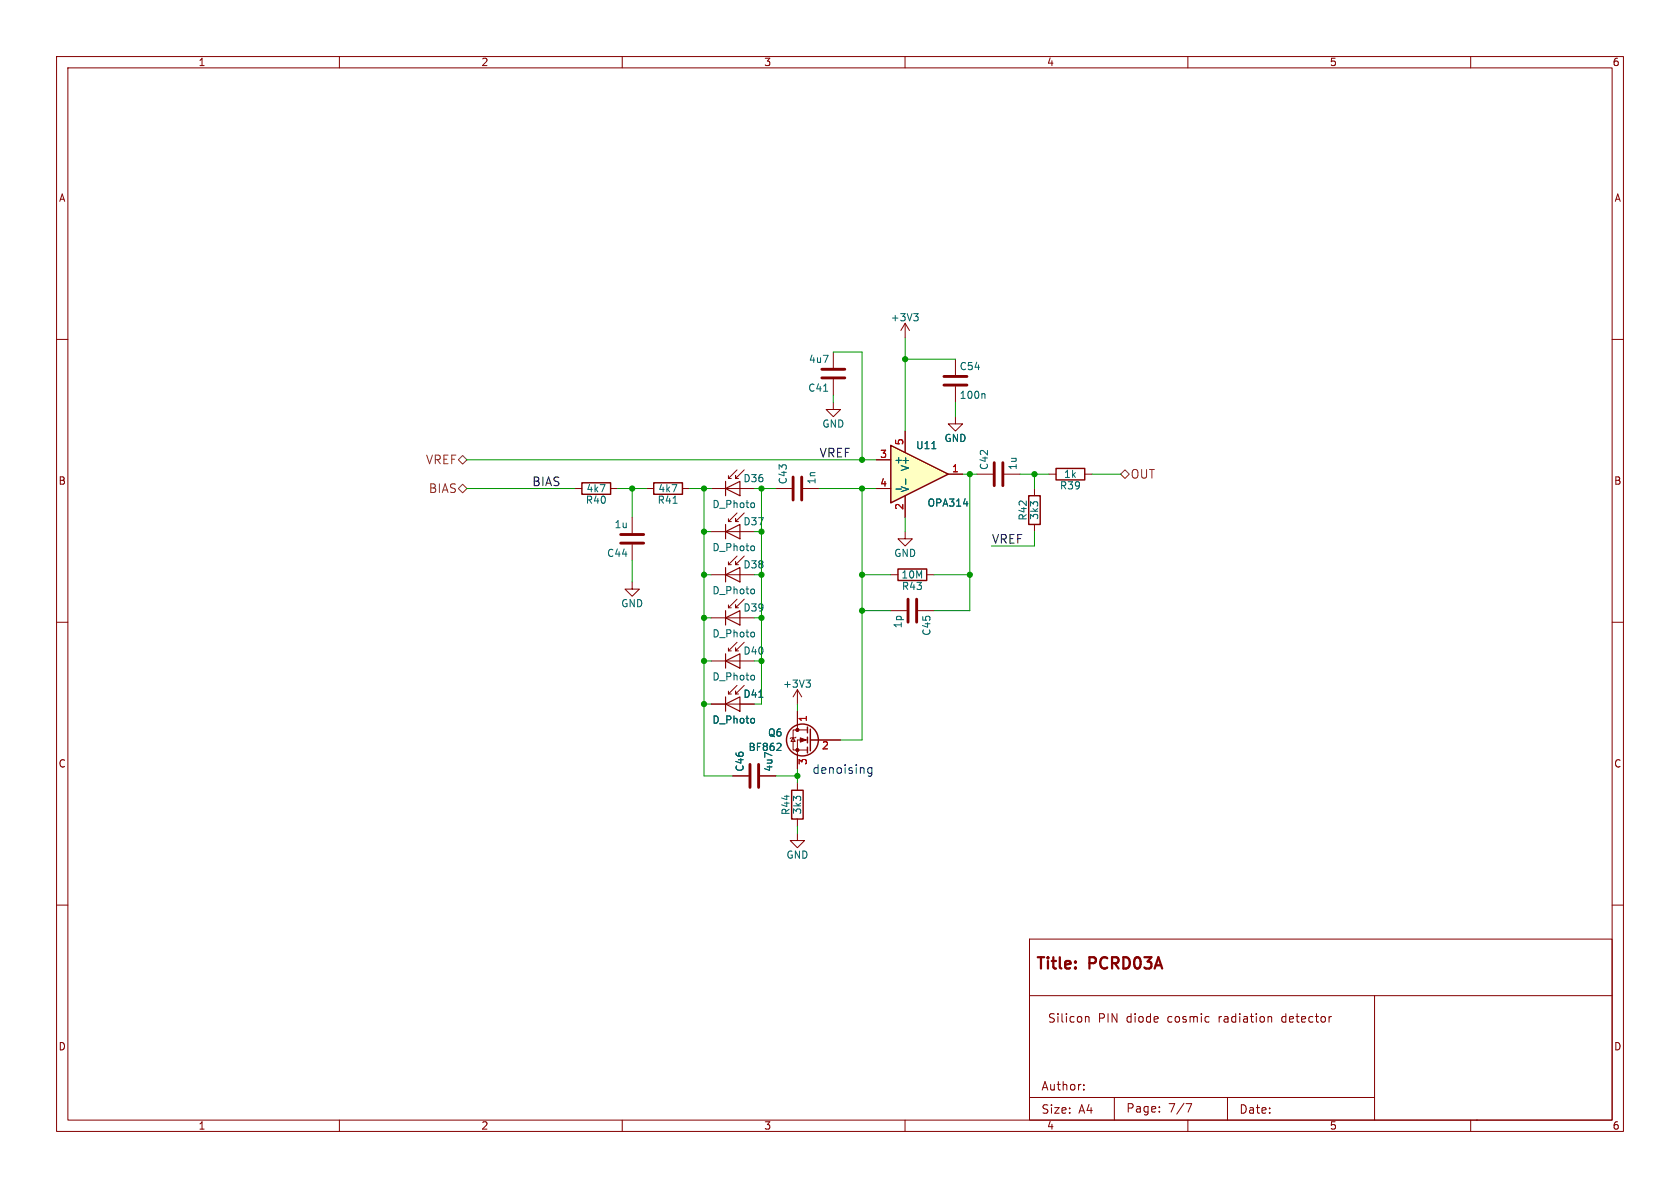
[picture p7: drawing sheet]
<svg xmlns="http://www.w3.org/2000/svg" width="297mm" height="210mm" viewBox="0 0 297 210" stroke-linecap="round" stroke-linejoin="round" font-family="sans-serif">
<g fill="none" stroke="#840000" stroke-width=".18">
<path d="M10 10h277v190h-277zM12 12h273v186h-273zM60 10v2M110 10v2M160 10v2M210 10v2M260 10v2M10 60h2M160 57.2l-.7 1.2M160 57.2v2.5M160 57.2l.8 1.2M285 60h2"/>
<path d="M168.9 73.7v1.2h1.3l-1.3 1.3-1.3-1.3h1.3M168.9 63.5v2.8M168.9 68.3v2.8M101.6 86.4h1.3M107.9 86.4h1.3M111.8 91.4v2.8M111.8 96.3v2.8M125.7 86.4h7.6M128.8 84.6h.5M130.3 83.1l-1.5 1.5v-.5M131.6 83.1l-1.6 1.5v-.5v.5h.6M137.2 86.4h2.8"/>
<path d="M142 86.4h2.8M10 110h2M111.8 102.9v1.2h1.2l-1.2 1.3-1.3-1.3h1.3M157.5 108h2.8M157.5 101.6h1.2M162.3 108h2.8M163.8 101.6h1.3M285 110h2M10 160h2M285 160h2M182 166h103v32h-103zM182 176h103"/>
<path d="M192 179.8h.5v.9M224.4 179.7l.3 .1 .1 .1v.8M243 176v22M60 198v2M110 198v2M160 198v2M182 194h61M191.6 192.6v.1M191.6 191.8v.1M197 194v4M205 196.5v.1M205 195.7v.1"/>
<path d="M209.7 195.1h1l-.7 1.5M210 198v2M217 194v4M260 198v2M261 198h.1"/>
</g>
<path d="M128.3 86.4l2.5-1.3v2.5zM128.3 85.1v2.5" fill="none" stroke="#840000" stroke-width=".2"/>
<path d="M161.5 55.4h.8l-.4 .5M162.1 55.9l.2 .3v.3l-.2 .2M173.9 69.6l.2 .2v.6M133.3 88.9l.1 .2-.1 .6" fill="none" stroke="#006464" stroke-width=".18"/>
<path d="M166.9 68.1h4M166.9 66.5h4M109.7 94.5h4.1M109.7 96h4.1M140.2 84.3v4.1M141.7 84.3v4.1M160.5 105.9v4.1M162.1 105.9v4.1" fill="none" stroke="#840000" stroke-width=".51"/>
<path d="M102.9 85.3h5v2.1h-5zM158.7 100.6h5.1v2h-5.1z" fill="none" stroke="#840000" stroke-width=".25"/>
<path d="M157.5 78.7l10.1 5.1-10.1 5.1z" fill="#ffffc2"/>
<g fill="none" stroke="#840000" stroke-width=".25">
<path d="M157.5 78.7l10.1 5.1-10.1 5.1zM115.6 85.3h5v2.1h-5zM181.9 87.6h2v5.1h-2zM186.7 82.8h5.1v2h-5.1zM140 139.7h2v5.1h-2zM142.7 128.5v1M142.7 130.3v1M142.7 132.1v1M143.3 128.9v3.8"/>
<circle cx="141.9" cy="130.8" r="2.82"/>
</g>
<g fill="none" stroke="#840000" stroke-width=".18">
<path d="M147.3 71.1v1.3h1.3l-1.3 1.3-1.3-1.3h1.3M147.3 62.2v2.8M147.3 67.1v2.8M160 76.2v3.8M114.3 86.4h1.3M120.6 86.4h1.3M125.7 94h7.6M128.8 99.8h.5M128.8 92.2h.5M130.3 98.3l-1.5 1.5v-.5M130.3 90.7l-1.5 1.5v-.5M131.6 98.3l-1.6 1.5v-.5v.5h.6"/>
<path d="M131.6 90.7l-1.6 1.5v-.5v.5h.6M154.9 81.3h2.6M154.9 86.4h2.6M160 94v1.3h1.3l-1.3 1.2-1.3-1.2h1.3M160 87.6v3.8M167.6 83.8h2.6M172.7 83.8h2.8M177.5 83.8h2.8M182.9 86.4v1.2M182.9 92.7v1.3M185.4 83.8h1.3M191.8 83.8h1.2"/>
<path d="M125.7 109.2h7.6M125.7 116.8h7.6M125.7 101.6h7.6M128.8 107.4h.5M128.8 115.1h.5M130.3 105.9l-1.5 1.5v-.5M130.3 113.5l-1.5 1.6v-.5M131.6 105.9l-1.6 1.5v-.5v.5h.6M131.6 113.5l-1.6 1.6v-.5v.5h.6M125.7 124.5h7.6M128.8 122.7h.5M129.5 137.2h2.8"/>
<path d="M130.3 121.2l-1.5 1.5v-.5M131.6 121.2l-1.6 1.5v-.5v.5h.6M134.4 137.2h2.8M140.2 130.4l.4 .7h-.8zM140.7 130.3l-.1 .1h-.8l-.1 .2M141 129h-.8v3.6h2.5M141 121.9l-.8 1.3M141 121.9v2.6M141 125.7v3.3M141 138.4v1.3M141 121.9l.7 1.3M141 129h1.7"/>
<path d="M142.7 130.8h-1.7v5.1M143.3 130.8h5.3M141 147.3v1.3h1.2l-1.2 1.3-1.3-1.3h1.3M141 144.8v1.3"/>
</g>
<g fill="none" stroke="#006464" stroke-width=".18">
<path d="M145.6 69.2h.7M164.7 79.3h.8M119 89h.7M133.3 96.6l.1 .1-.1 .6M158.4 86.5h1M160.1 84.7v.9M133.3 111.8l.1 .2-.1 .5M133.3 104.2l.1 .2-.1 .5M133.3 119.4l.1 .2-.1 .6M133.3 127l.1 .2-.1 .6M134.2 123.3h.7M138 131.5l.1 .1-.1 .3-.7 .8h.8"/>
<path d="M142.5 120.2h.8l-.5 .5M143 120.7l.3 .2v.3l-.3 .3"/>
</g>
<path d="M128.3 94l2.5-1.3v2.6zM128.3 92.7v2.6M128.3 109.2l2.5-1.2v2.5zM128.3 116.8l2.5-1.2v2.5zM128.3 101.6l2.5-1.3v2.6zM128.3 100.3v2.6M128.3 108v2.5M128.3 115.6v2.5M128.3 124.5l2.5-1.3v2.5zM128.3 123.2v2.5" fill="none" stroke="#840000" stroke-width=".2"/>
<g fill="#840000" stroke="#840000" stroke-width=".18">
<path d="M141.5 130.4l1 .4-1 .4z"/>
<circle cx="141" cy="132.6" r=".28"/>
<circle cx="141" cy="129" r=".28"/>
</g>
<path d="M145.3 65.3h4.1M145.3 66.8h4.1M175.8 81.8v4.1M177.3 81.8v4.1M132.6 135.1v4.1M134.1 135.1v4.1" fill="none" stroke="#840000" stroke-width=".51"/>
<path d="M81 86.4l.8-.8 .7 .8-.7 .7zM81 81.3l.8-.8 .7 .8-.7 .7zM198.1 83.8l.8-.7 .7 .7-.7 .8z" fill="none" stroke="#725600" stroke-width=".18"/>
<path d="M154.1 135.7v1.2l-.3 .3h-.3M154.1 135.8l-.4-.1-.3 .3v.4l.2 .2h.5" fill="none" stroke="#0000c2" stroke-width=".18"/>
<g fill="none" stroke="#009600" stroke-width=".18">
<path d="M160 59.7v16.5M147.3 62.2h5.1v19.1M147.3 69.9v1.2M160 63.5h8.9M168.9 71.1v2.6M82.5 86.4h19.1M82.5 81.3h72.4M109.2 86.4h5.1M111.8 86.4v5M111.8 99.1v3.8M121.9 86.4h3.8M124.5 86.4v50.8h5"/>
<path d="M124.5 94h1.2M133.3 86.4h3.9M133.3 94h1.3M134.6 86.4v38.1h-1.3M144.8 86.4h10.1M152.4 86.4v44.4h-3.8M160 91.4v2.6M170.2 83.8h2.5M171.4 83.8v24.2h-6.3M180.3 83.8h5.1M182.9 83.8v2.6M182.9 94v2.5h-7.6"/>
<path d="M193 83.8h5.1M124.5 109.2h1.2M124.5 101.6h1.2M124.5 116.8h1.2M133.3 109.2h1.3M133.3 101.6h1.3M133.3 116.8h1.3M152.4 101.6h5.1M152.4 108h5.1M165.1 101.6h6.3M124.5 124.5h1.2M137.2 137.2h3.8"/>
<path d="M141 124.5v1.2M141 135.9v2.5M141 146.1v1.2"/>
</g>
<g fill="#009600" stroke="#009600" stroke-width=".18">
<circle cx="152.4" cy="86.4" r=".46"/>
<circle cx="134.6" cy="101.6" r=".46"/>
<circle cx="134.6" cy="94" r=".46"/>
<circle cx="134.6" cy="86.4" r=".46"/>
<circle cx="124.5" cy="94" r=".46"/>
<circle cx="124.5" cy="101.6" r=".46"/>
<circle cx="152.4" cy="101.6" r=".46"/>
<circle cx="152.4" cy="108" r=".46"/>
<circle cx="152.4" cy="81.3" r=".46"/>
<circle cx="111.8" cy="86.4" r=".46"/>
<circle cx="124.5" cy="86.4" r=".46"/>
<circle cx="134.6" cy="109.2" r=".46"/>
<circle cx="141" cy="137.2" r=".46"/>
<circle cx="124.5" cy="116.8" r=".46"/>
<circle cx="124.5" cy="124.5" r=".46"/>
<circle cx="134.6" cy="116.8" r=".46"/>
<circle cx="124.5" cy="109.2" r=".46"/>
<circle cx="160" cy="63.5" r=".46"/>
<circle cx="171.4" cy="101.6" r=".46"/>
<circle cx="182.9" cy="83.8" r=".46"/>
<circle cx="171.4" cy="83.8" r=".46"/>
</g>
<g font-size="2.8" fill="#840000">
<text x="183" y="171.9">Title:</text>
<text x="192.7" y="171.9">PCRD03A</text>
</g>
<g font-size="2.1" fill="#725600">
<text x="75.2" y="82.3">VREF</text>
<text x="75.7" y="87.4">BIAS</text>
<text x="199.8" y="84.8">OUT</text>
</g>
<g font-size="2.1" fill="#0f0f0f">
<text x="144.8" y="81">VREF</text>
<text x="94" y="86">BIAS</text>
<text x="175.3" y="96.2">VREF</text>
</g>
<text font-size="2.1" fill="#0000c2" x="143.5" y="136.9">denoising</text>
<g font-size="2.1" fill="#840000">
<text x="185.3" y="181">Silicon</text>
<text x="194.2" y="181">PIN</text>
<text x="199.3" y="181">diode</text>
<text x="206.7" y="181">cosmic</text>
<text x="215.9" y="181">radiation</text>
<text x="227.2" y="181">detector</text>
<text x="184" y="193">Author:</text>
<text x="184" y="197.1">Size:</text>
<text x="190.7" y="197.1">A4</text>
<text x="199" y="196.9">Page:</text>
<text x="206.5" y="196.9">7/7</text>
<text x="219" y="197.1">Date:</text>
</g>
<g font-size="1.8" fill="#840000">
<text x="35" y="11.9">1</text>
<text x="85" y="11.9">2</text>
<text x="135" y="11.9">3</text>
<text x="185" y="11.9">4</text>
<text x="235" y="11.9">5</text>
<text x="285" y="11.9">6</text>
<text x="10.3" y="35.9">A</text>
<text x="285.3" y="35.9">A</text>
<text x="10.3" y="85.9">B</text>
<text x="285.3" y="85.9">B</text>
<text x="10.3" y="135.9">C</text>
<text x="285.3" y="135.9">C</text>
<text x="10.3" y="185.9">D</text>
<text x="285.3" y="185.9">D</text>
<text x="35" y="199.9">1</text>
<text x="85" y="199.9">2</text>
<text x="135" y="199.9">3</text>
<text x="185" y="199.9">4</text>
<text x="235" y="199.9">5</text>
<text x="285" y="199.9">6</text>
</g>
<g font-size="1.8" fill="#006464">
<text x="157.4" y="57">+3V3</text>
<text x="142.9" y="64.4">4u7</text>
<text x="169.6" y="65.6">C54</text>
<text x="142.8" y="69.4">C41</text>
<text x="169.6" y="70.7">100n</text>
<text x="145.3" y="75.8">GND</text>
<text x="158" y="82.1">+</text>
<text x="160.9" y="83.4" transform="rotate(-90 160.9 83.4)">V+</text>
<text x="161.9" y="79.6">U11</text>
<text x="166.9" y="78.3">GND</text>
<text x="174.9" y="83.2" transform="rotate(-90 174.9 83.2)">C42</text>
<text x="179.9" y="83.2" transform="rotate(-90 179.9 83.2)">1u</text>
<text x="103.5" y="89.3">R40</text>
<text x="103.6" y="87.2">4k7</text>
<text x="116.2" y="89.3">R41</text>
<text x="116.3" y="87.2">4k7</text>
<text x="131.3" y="85.4">D36</text>
<text x="139.3" y="85.7" transform="rotate(-90 139.3 85.7)">C43</text>
<text x="144.4" y="85.7" transform="rotate(-90 144.4 85.7)">1n</text>
<text x="160.9" y="87.1" transform="rotate(-90 160.9 87.1)">V-</text>
<text x="163.9" y="89.8">OPA314</text>
<text x="187.3" y="86.7">R39</text>
<text x="188" y="84.7">1k</text>
<text x="108.6" y="93.6">1u</text>
<text x="125.9" y="90">D_Photo</text>
<text x="131.3" y="93.1">D37</text>
<text x="181.7" y="92.1" transform="rotate(-90 181.7 92.1)">R42</text>
<text x="183.7" y="92" transform="rotate(-90 183.7 92)">3k3</text>
<text x="107.2" y="98.7">C44</text>
<text x="125.9" y="97.6">D_Photo</text>
<text x="131.3" y="100.7">D38</text>
<text x="158" y="98.7">GND</text>
<text x="109.7" y="107.5">GND</text>
<text x="125.9" y="105.3">D_Photo</text>
<text x="159.3" y="102.5">10M</text>
<text x="159.3" y="104.5">R43</text>
<text x="125.9" y="112.9">D_Photo</text>
<text x="131.3" y="108.3">D39</text>
<text x="159.6" y="111.2" transform="rotate(-90 159.6 111.2)">1p</text>
<text x="164.7" y="112.5" transform="rotate(-90 164.7 112.5)">C45</text>
<text x="131.3" y="115.9">D40</text>
<text x="125.9" y="120.5">D_Photo</text>
<text x="131.3" y="123.5">D41</text>
<text x="138.3" y="121.8">+3V3</text>
<text x="125.9" y="128.1">D_Photo</text>
<text x="135.7" y="130.4">Q6</text>
<text x="131.7" y="136.5" transform="rotate(-90 131.7 136.5)">C46</text>
<text x="132.2" y="132.9">BF862</text>
<text x="136.8" y="136.5" transform="rotate(-90 136.8 136.5)">4u7</text>
<text x="139.8" y="144.2" transform="rotate(-90 139.8 144.2)">R44</text>
<text x="141.8" y="144.1" transform="rotate(-90 141.8 144.1)">3k3</text>
<text x="138.9" y="152">GND</text>
</g>
<g font-size="1.8" fill="#a90000">
<text x="155.5" y="81">3</text>
<text x="159.8" y="78.8" transform="rotate(-90 159.8 78.8)">5</text>
<text x="168.2" y="83.6">1</text>
<text x="155.5" y="86.1">4</text>
<text x="159.8" y="90.2" transform="rotate(-90 159.8 90.2)">2</text>
<text x="143" y="127.7" transform="rotate(-90 143 127.7)">1</text>
<text x="143" y="135.3" transform="rotate(-90 143 135.3)">3</text>
<text x="145.2" y="132.8">2</text>
</g>
</svg>
